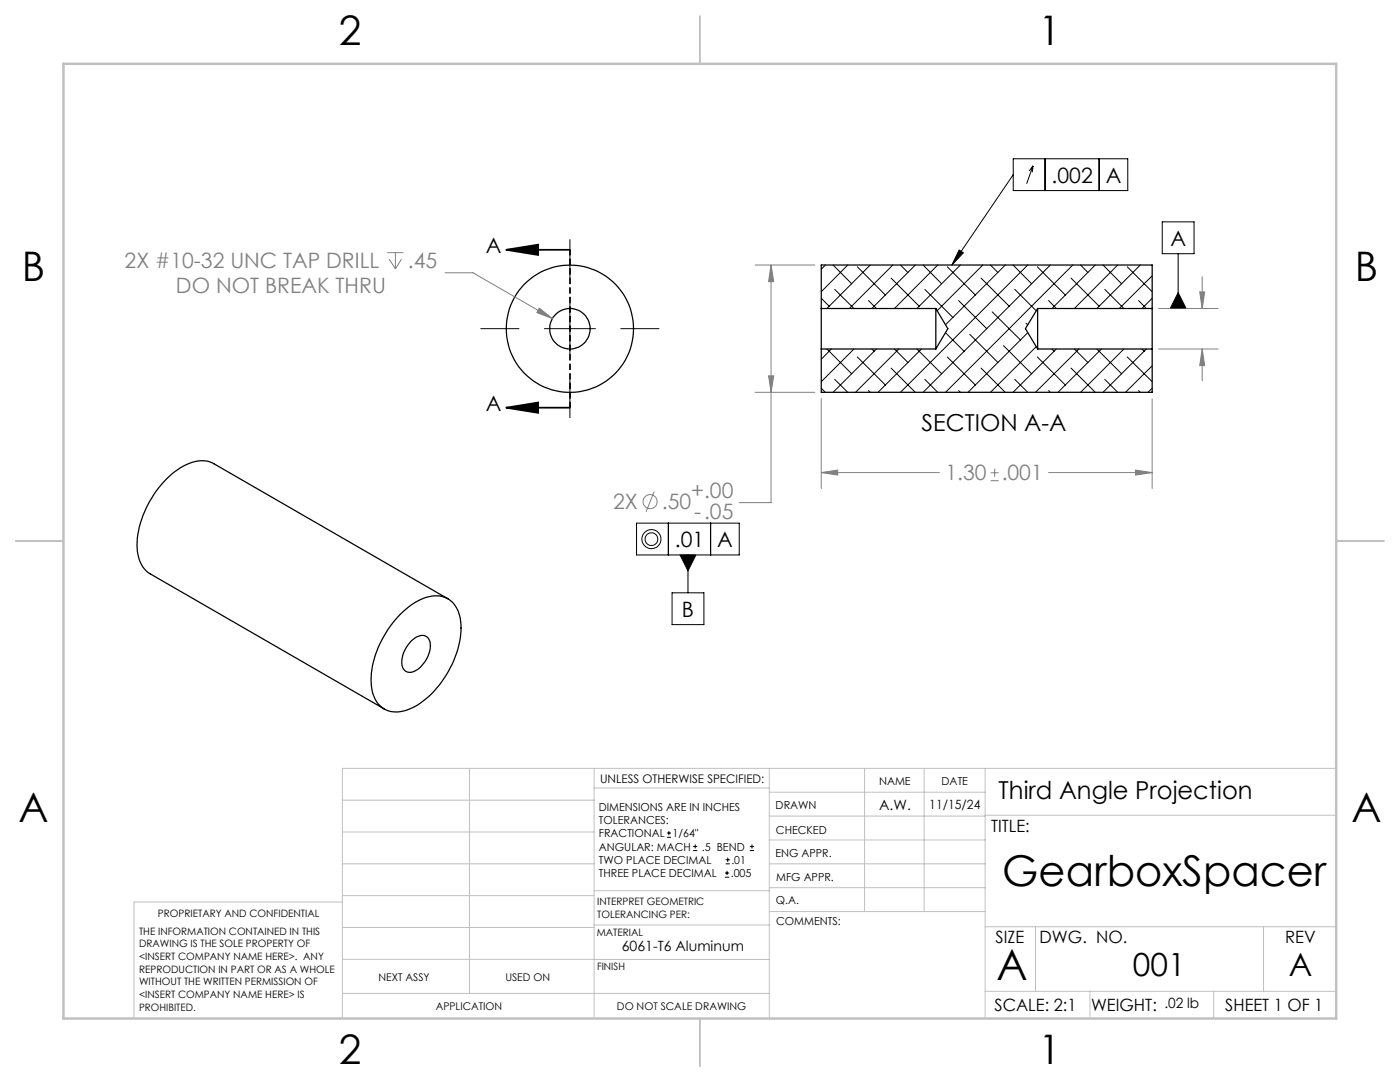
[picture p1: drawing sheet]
<svg xmlns="http://www.w3.org/2000/svg" width="279mm" height="216mm" viewBox="0 0 279 216" stroke-linecap="round" stroke-linejoin="round" font-family="sans-serif">
<g fill="none" stroke="#000" stroke-width=".25">
<path d="M163.9 61.6v8M163.9 69.6v8.7h66v-8.7M163.9 61.6v-8.7h66v8.7M163.9 61.6h22.9M163.9 69.6h22.9M186.8 61.6v8M186.8 61.6l2.4 4-2.4 4M207.1 61.6v8M207.1 61.6h22.8M207.1 69.6h22.8M207.1 61.6l-2.5 4 2.5 4M229.9 61.6v8"/>
<path d="M89.4 119.5l-46.7-27a6.1 6.1 0 0 0-6.1 .5 19.5 19.5 0 0 0-9.2 16.4 6.1 6.1 0 0 0 2.6 5.1l46.7 27M79.9 122.5a10.2 10.2 0 0 1 7.8-3.6 5.1 5.1 0 0 1 4.2 5.1 18.6 18.6 0 0 1-4.7 13.3 12 12 0 0 1-7.8 4.8 4.8 4.8 0 0 1-5.2-4.6 17.9 17.9 0 0 1 4.2-13.2zM82 128a2.82 2.82 0 0 1 3-1 2.55 2.55 0 0 1 .7 3 5.7 5.7 0 0 1-3.7 4.2 1.74 1.74 0 0 1-1.8-2.3 6.4 6.4 0 0 1 1.8-3.9z"/>
<circle cx="113.7" cy="65.6" r="4"/>
<circle cx="113.7" cy="65.6" r="12.7"/>
</g>
<g fill="none" stroke="#000" stroke-width=".2">
<path d="M202.2 31.7h22.9v6.3h-22.9zM202.2 34.9l-12.2 18M206.2 33.1l-.8 1M206.2 33.1l-.2 1.3M206.2 33.1l-1.3 3.6M208.6 31.7v6.3M219.4 31.7v6.3M113.7 47.8v7.6M163.9 59.5l1.6 1.6M164.7 52.9l-.8 .8M166.3 52.9l3.7 3.7M166.6 57.7l3.8 3.9"/>
<path d="M169.2 52.9l-5.3 5.3M171.1 53.2l5.6 5.7M173.3 60l1.6 1.6M173.7 52.9l-8.7 8.7M177.8 55.5l5.6 5.6M178.2 52.9l-8.7 8.7M179.7 52.9l1.5 1.5M182.7 52.9l-8.7 8.7M184.2 52.9l3.7 3.7M184.6 57.7l5.6 5.7M187.1 52.9l-8.6 8.7M189.1 53.2l5.6 5.7"/>
<path d="M191.3 60l5.6 5.6M191.4 49.9l.9 .5-2.3 2.5zM191.7 52.9l-8.7 8.7M195.8 55.5l5.6 5.6M196.1 52.9l-9.1 9.1M197.7 52.9l1.4 1.5M200.6 52.9l-11.9 11.9M202.2 52.9l3.7 3.7M202.5 57.7l4.3 4.3M205.1 52.9l-25.4 25.4M207 53.2l5.6 5.7M209.3 60l1.5 1.6"/>
<path d="M209.6 52.9l-25.4 25.4M213.7 55.5l5.7 5.6M214.1 52.9l-25.4 25.4M215.7 52.9l1.4 1.5M218.6 52.9l-8.7 8.7M220.1 52.9l3.7 3.7M220.5 57.7l3.8 3.9M223.1 52.9l-8.7 8.7M225 53.2l4.9 5M227.2 60l1.6 1.6M227.6 52.9l-8.7 8.7M229.9 55l-6.5 6.6"/>
<path d="M229.9 59.5l-2 2.1M232 44.3h6.3v6.3h-6.3zM235.1 58.4l1.6 3.2h-3.2zM235.1 50.6v11M96 65.6h7.6M108.7 65.6h10.1M113.7 60.5v10.2M113.7 75.7v7.7M123.9 65.6h7.6M163.9 77.5l.8 .8M165 69.6l5 5M165.9 69.6l-2 2.1"/>
<path d="M166.6 75.7l2.6 2.6M170.4 69.6l-6.5 6.6M171.1 71.2l5.6 5.6M173.3 77.9l.4 .4M174 69.6l.4 .5M174.9 69.6l-8.6 8.7M177.8 73.4l4.9 4.9M178.5 69.6l2.7 2.7M179.4 69.6l-8.7 8.7M183 69.6l4.9 5M183.9 69.6l-8.7 8.7M184.6 75.7l2.5 2.6"/>
<path d="M188.7 66.4l3.7 3.7M189.1 71.2l5.6 5.6M191.3 77.9l.4 .4M193.5 66.7l5.6 5.6M195.8 73.4l4.8 4.9M198 62.2l5.7 5.6M200.3 69l5.6 5.6M202.5 75.7l2.6 2.6M204.8 64.5l.3 .3M205.1 66.4l-11.9 11.9M206.8 69.2l-9.1 9.1M207 71.2l5.6 5.6"/>
<path d="M209.3 77.9l.3 .4M209.9 69.6l.5 .5M210.8 69.6l-8.6 8.7M213.7 73.4l4.9 4.9M214.4 69.6l2.7 2.7M215.3 69.6l-8.6 8.7M218.9 69.6l4.9 5M219.8 69.6l-8.7 8.7M220.5 75.7l2.6 2.6M224.3 69.6l-8.6 8.7M225 71.2l4.9 5M227.2 77.9l.4 .4"/>
<path d="M227.9 69.6l.5 .5M228.8 69.6l-8.7 8.7M229.9 73l-5.3 5.3M229.9 77.5l-.8 .8M127 104.4h20.5v6.3h-20.5zM133.4 104.4v6.3M134.1 118.3h6.4v6.3h-6.4zM135.7 110.7h3.2l-1.6 3.2zM137.3 110.7v7.6M141.8 104.4v6.3M133.1 167.1h.8M133.1 166.2h.8"/>
<path d="M133.5 165.8v.9M138.3 169.7h.8M138.3 168.9h.8M138.7 168.5v.8M144.7 175h.8M144.7 174.2h.8M144.8 172.4h.9M144.8 171.6h.9M145.1 173.8v.8M145.2 171.1v.9M149.6 169.7h.9M149.6 168.9h.9"/>
<path d="M150.1 168.5v.8"/>
<circle cx="130" cy="107.6" r="1.27"/>
<circle cx="130" cy="107.6" r="1.9"/>
</g>
<g fill="none" stroke="#808080" stroke-width=".2">
<path d="M77.3 50.4h3.2M77.7 51.7l1.2 2M78.9 50.4v3.3M80.1 51.7l-1.2 2M88.8 54.4h5.6l15.8 9.2M150.7 52.9h11.9M153.9 52.9l.5 3.3h-1zM153.9 52.9v47.4h-6.4M239.4 58.2h1l-.5 3.4zM239.9 55.2v6.4M107.6 61.5l2.6 2.1-3.1-1.2zM150.7 78.3h11.9"/>
<path d="M153.4 75h1l-.5 3.3zM163.9 79.6v17.9M229.9 79.6v17.9M231.2 61.6h11.9M231.2 69.6h11.9M239.9 69.6l.5 3.4h-1zM239.9 69.6v6.4M130.6 98.1l-1.7 4M163.9 94.3l3.3-.5v1zM163.9 94.3h23.6M197.7 95.9h1.6M197.7 94.3h1.6"/>
<path d="M198.5 93.5v1.6M209.3 94.3h20.6M226.6 93.8l3.3 .5-3.3 .5z"/>
<circle cx="129.8" cy="100.1" r="1.41"/>
</g>
<path d="M101 49.8l6.4-1v2.1zM101 49.8h12.7M101 81.4l6.4-1.1v2.1zM101 81.4h12.7" fill="none" stroke="#000" stroke-width=".35"/>
<path d="M113.8 49.8v31.5" fill="none" stroke="#000" stroke-width=".35" stroke-dasharray="1.3 .6" stroke-dashoffset=".1" stroke-linecap="butt"/>
<g fill="none" stroke="#c0c0c0" stroke-width=".2">
<path d="M68.3 159.7h50.3M93.7 153.3v44.9M118.6 153.3v49.9M118.6 157.2h34.9M153.5 153.3v49.9M153.5 158.1h43.1M172.5 153.3v28.6M184.4 153.3v28.6M196.6 153.3v49.9M266.7 153.3h-198.4v49.9M68.3 178.7h50.3M68.3 172.4h50.3"/>
<path d="M68.3 166h50.3M68.3 180h-41.6v23.2M118.6 177.7h35M153.5 167.6h43.1M153.5 162.8h43.1M153.5 172.4h43.1M153.5 177.1h43.1M196.6 162.7h70.1M68.3 198.2h85.2M68.3 191.4l85.2 .1M68.3 185.1h50.3M118.6 184.6h35"/>
<path d="M153.6 181.9h43M196.6 197.8h70.1M196.6 184.9h70.1M206.7 184.9v12.9M217.5 197.8v5.4M242.2 197.8v5.4M252.2 184.9v12.9"/>
</g>
<path d="M139.7 3.2v9.5M3.1 107.9h9.6M266.7 107.9h9.5M139.7 203.2v9.6" fill="none" stroke="#c0c0c0" stroke-width=".25"/>
<path d="M12.7 12.7h254v190.5h-254z" fill="none" stroke="#c0c0c0" stroke-width=".5"/>
<g fill="#000">
<path d="M101 49.8l6.4-1v2.1zM101 81.4l6.4-1.1v2.1z"/>
<path d="M191.4 49.9l.9 .5-2.3 2.5zM235.1 58.4l1.6 3.2h-3.2zM135.7 110.7l1.6 3.2 1.6-3.2z"/>
</g>
<path d="M107.6 61.5l-.5 .9 3.1 1.2zM163.9 94.3l3.3-.5v1zM226.6 93.8l3.3 .5-3.3 .5zM239.4 58.2h1l-.5 3.4zM239.9 69.6l.5 3.4h-1zM153.9 52.9l.5 3.3h-1zM153.4 75h1l-.5 3.3z" fill="#808080"/>
<g font-size="8.5">
<text x="200" y="176.8">GearboxSpacer</text>
<text x="198.9" y="195.5">A</text>
</g>
<g font-size="8.1">
<text x="67.6" y="8.9">2</text>
<text x="207.3" y="8.9">1</text>
<text x="4.4" y="56.2">B</text>
<text x="270.4" y="56.2">B</text>
<text x="3.7" y="164.1">A</text>
<text x="269.7" y="164.1">A</text>
<text x="67.6" y="212.4">2</text>
<text x="207.3" y="212.4">1</text>
</g>
<g font-size="6.3">
<text x="226.1" y="194.8">001</text>
<text x="257.2" y="194.8">A</text>
</g>
<text font-size="4.9" x="199.3" y="159.5">Third Angle Projection</text>
<text font-size="4.7" x="183.9" y="85.9">SECTION A-A</text>
<g font-size="4.2">
<text x="209.9" y="36.4">.002</text>
<text x="220.7" y="36.4">A</text>
<text x="97" y="50.6">A</text>
<text x="233.6" y="49">A</text>
<text x="97" y="82.1">A</text>
<text x="134.7" y="109.2">.01</text>
<text x="143.1" y="109.2">A</text>
<text x="136.1" y="123">B</text>
</g>
<g font-size="4.2" fill="#808080">
<text x="24.9" y="53.5">2X #10-32 UNC TAP DRILL</text>
<text x="81.4" y="53.5">.45</text>
<text x="35.1" y="58.6">DO NOT BREAK THRU</text>
<text x="188.7" y="95.9">1.30</text>
<text x="199.9" y="95.9">.001</text>
<text x="122.4" y="101.6">2X</text>
<text x="132.1" y="101.6">.50</text>
<text x="137.9" y="99.4">+.00</text>
<text x="138.5" y="103.5">-.05</text>
</g>
<g font-size="3.4">
<text x="197.8" y="166">TITLE:</text>
<text x="198.7" y="188.1">SIZE</text>
<text x="207.5" y="188.1">DWG. NO.</text>
<text x="256.5" y="188.2">REV</text>
<text x="198.5" y="201.8">SCALE: 2:1</text>
<text x="217.7" y="201.8">WEIGHT:</text>
<text x="244.5" y="201.7">SHEET 1 OF 1</text>
</g>
<g font-size="2.8">
<text x="175.4" y="161.6">A.W.</text>
<text x="124.1" y="189.7">6061-T6 Aluminum</text>
<text x="232.4" y="201.1">.02 lb</text>
</g>
<text font-size="2.5" x="185.5" y="161.4">11/15/24</text>
<text font-size="2.4" x="119.8" y="156.2">UNLESS OTHERWISE SPECIFIED:</text>
<g font-size="2.2">
<text x="119.5" y="161.8">DIMENSIONS ARE IN INCHES</text>
<text x="154.8" y="161.4">DRAWN</text>
<text x="175.4" y="156.6">NAME</text>
<text x="187.9" y="156.7">DATE</text>
<text x="119.5" y="164.4">TOLERANCES:</text>
<text x="119.5" y="167.1">FRACTIONAL</text>
<text x="134.2" y="167.1">1/64&quot;</text>
<text x="154.9" y="166.3">CHECKED</text>
<text x="119.5" y="172.4">TWO PLACE DECIMAL</text>
<text x="119.5" y="169.7">ANGULAR: MACH</text>
<text x="140.1" y="169.7">.5 BEND</text>
<text x="146" y="172.4">.01</text>
<text x="154.8" y="171">ENG APPR.</text>
<text x="119.5" y="175">THREE PLACE DECIMAL</text>
<text x="145.8" y="175">.005</text>
<text x="154.9" y="175.7">MFG APPR.</text>
<text x="154.9" y="180.4">Q.A.</text>
<text x="154.9" y="184.6">COMMENTS:</text>
</g>
<g font-size="2.1">
<text x="75.5" y="195.7">NEXT ASSY</text>
<text x="100.9" y="195.7">USED ON</text>
<text x="86.9" y="201.5">APPLICATION</text>
<text x="123.1" y="201.6">DO NOT SCALE DRAWING</text>
</g>
<g font-size="2">
<text x="31.5" y="182.9">PROPRIETARY AND CONFIDENTIAL</text>
<text x="119.2" y="180.6">INTERPRET GEOMETRIC</text>
<text x="119.2" y="183.1">TOLERANCING PER:</text>
<text x="27.8" y="186.5">THE INFORMATION CONTAINED IN THIS</text>
<text x="27.8" y="189">DRAWING IS THE SOLE PROPERTY OF</text>
<text x="27.8" y="191.6">&lt;INSERT COMPANY NAME HERE&gt;. ANY</text>
<text x="119.1" y="186.7">MATERIAL</text>
<text x="27.8" y="194.1">REPRODUCTION IN PART OR AS A WHOLE</text>
<text x="27.8" y="196.6">WITHOUT THE WRITTEN PERMISSION OF</text>
<text x="119.1" y="193.5">FINISH</text>
<text x="27.8" y="199.1">&lt;INSERT COMPANY NAME HERE&gt; IS</text>
<text x="27.8" y="201.7">PROHIBITED.</text>
</g>
</svg>
